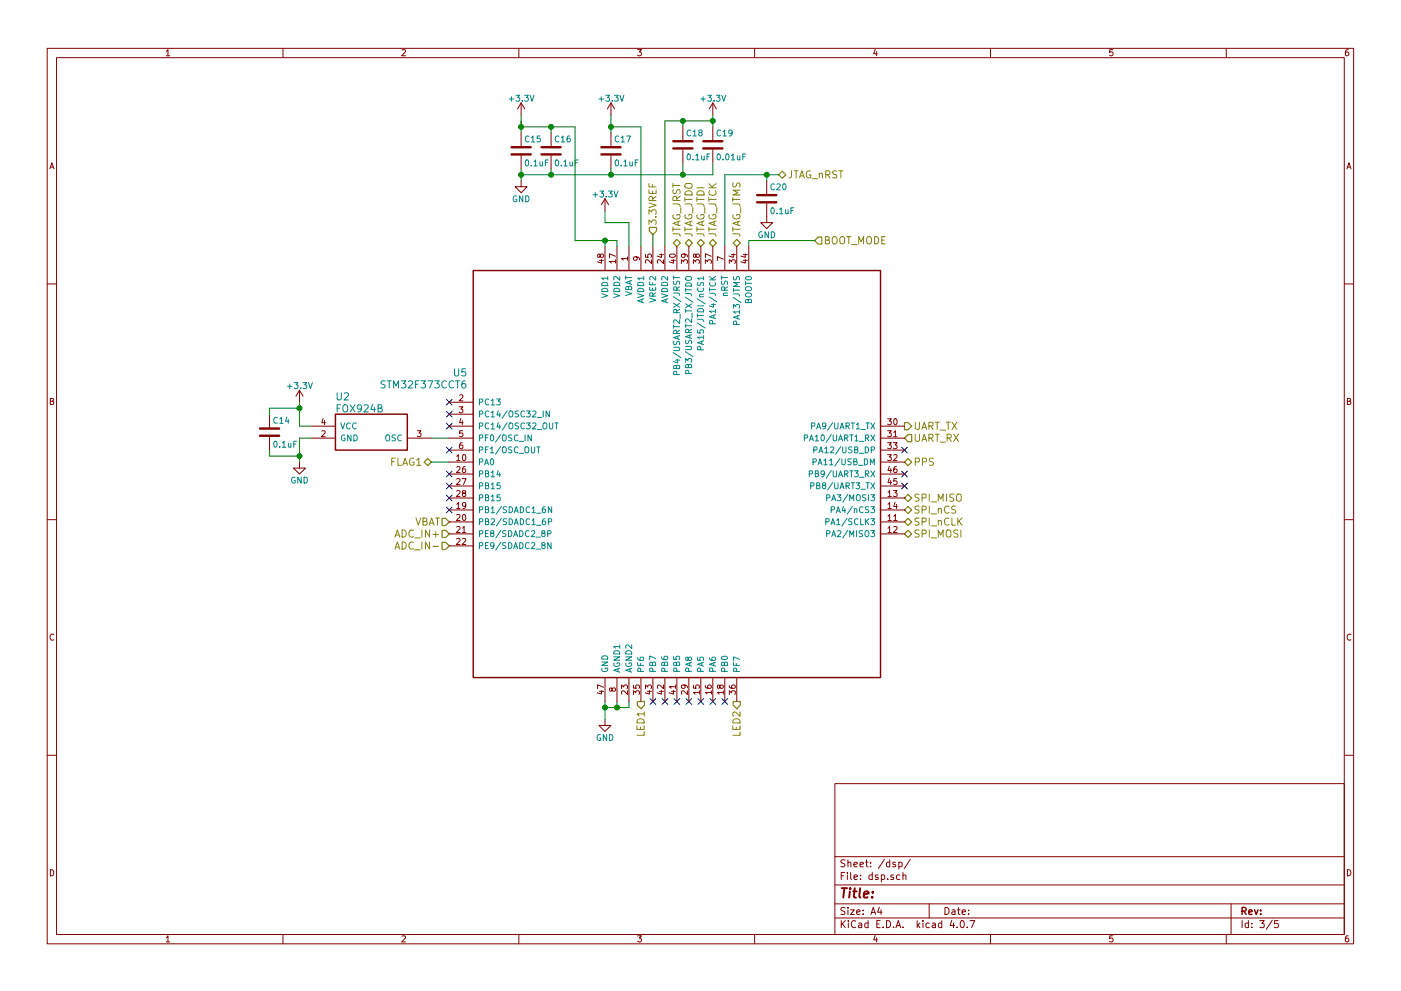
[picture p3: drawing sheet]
EESchema Schematic File Version 2
LIBS:opqbox3
LIBS:device
LIBS:power
LIBS:conn
LIBS:opqbox3-cache
EELAYER 25 0
EELAYER END
$Descr A4 11693 8268
encoding utf-8
Sheet 3 5
Title ""
Date ""
Rev ""
Comp ""
Comment1 ""
Comment2 ""
Comment3 ""
Comment4 ""
$EndDescr
$Comp
L GND #PWR024
U 1 1
P 2500 3850
F 0 "#PWR024" H 2500 3600 50  0001 C CNN
F 1 "GND" H 2500 3700 50  0000 C CNN
F 2 "" H 2500 3850 50  0001 C CNN
F 3 "" H 2500 3850 50  0001 C CNN
	1    2500 3850
	1    0    0    -1  
$EndComp
$Comp
L +3.3V #PWR025
U 1 1
P 2500 3350
F 0 "#PWR025" H 2500 3200 50  0001 C CNN
F 1 "+3.3V" H 2500 3490 50  0000 C CNN
F 2 "" H 2500 3350 50  0001 C CNN
F 3 "" H 2500 3350 50  0001 C CNN
	1    2500 3350
	1    0    0    -1  
$EndComp
$Comp
L C C14
U 1 1
P 2250 3600
F 0 "C14" H 2275 3700 50  0000 L CNN
F 1 "0.1uF" H 2275 3500 50  0000 L CNN
F 2 "Capacitors_SMD:C_0402" H 2288 3450 50  0001 C CNN
F 3 "" H 2250 3600 50  0001 C CNN
	1    2250 3600
	1    0    0    -1  
$EndComp
Text HLabel 5450 1950 1    60   Input ~ 0
3.3VREF
Text HLabel 7550 4150 2    60   BiDi ~ 0
SPI_MISO
Text HLabel 7550 3650 2    60   Input ~ 0
UART_RX
Text HLabel 7550 3850 2    60   BiDi ~ 0
PPS
$Comp
L GND #PWR026
U 1 1
P 5050 6000
F 0 "#PWR026" H 5050 5750 50  0001 C CNN
F 1 "GND" H 5050 5850 50  0000 C CNN
F 2 "" H 5050 6000 50  0001 C CNN
F 3 "" H 5050 6000 50  0001 C CNN
	1    5050 6000
	1    0    0    -1  
$EndComp
Text HLabel 5350 5850 3    60   Output ~ 0
LED1
$Comp
L C C20
U 1 1
P 6400 1650
F 0 "C20" H 6425 1750 50  0000 L CNN
F 1 "0.1uF" H 6425 1550 50  0000 L CNN
F 2 "Capacitors_SMD:C_0402" H 6438 1500 50  0001 C CNN
F 3 "" H 6400 1650 50  0001 C CNN
	1    6400 1650
	1    0    0    -1  
$EndComp
$Comp
L GND #PWR027
U 1 1
P 6400 1800
F 0 "#PWR027" H 6400 1550 50  0001 C CNN
F 1 "GND" H 6400 1650 50  0000 C CNN
F 2 "" H 6400 1800 50  0001 C CNN
F 3 "" H 6400 1800 50  0001 C CNN
	1    6400 1800
	1    0    0    -1  
$EndComp
Text HLabel 6800 2000 2    60   Input ~ 0
BOOT_MODE
$Comp
L C C15
U 1 1
P 4350 1250
F 0 "C15" H 4375 1350 50  0000 L CNN
F 1 "0.1uF" H 4375 1150 50  0000 L CNN
F 2 "Capacitors_SMD:C_0402" H 4388 1100 50  0001 C CNN
F 3 "" H 4350 1250 50  0001 C CNN
	1    4350 1250
	1    0    0    -1  
$EndComp
$Comp
L C C16
U 1 1
P 4600 1250
F 0 "C16" H 4625 1350 50  0000 L CNN
F 1 "0.1uF" H 4625 1150 50  0000 L CNN
F 2 "Capacitors_SMD:C_0402" H 4638 1100 50  0001 C CNN
F 3 "" H 4600 1250 50  0001 C CNN
	1    4600 1250
	1    0    0    -1  
$EndComp
$Comp
L GND #PWR028
U 1 1
P 4350 1500
F 0 "#PWR028" H 4350 1250 50  0001 C CNN
F 1 "GND" H 4350 1350 50  0000 C CNN
F 2 "" H 4350 1500 50  0001 C CNN
F 3 "" H 4350 1500 50  0001 C CNN
	1    4350 1500
	1    0    0    -1  
$EndComp
$Comp
L +3.3V #PWR029
U 1 1
P 4350 950
F 0 "#PWR029" H 4350 800 50  0001 C CNN
F 1 "+3.3V" H 4350 1090 50  0000 C CNN
F 2 "" H 4350 950 50  0001 C CNN
F 3 "" H 4350 950 50  0001 C CNN
	1    4350 950 
	1    0    0    -1  
$EndComp
$Comp
L C C17
U 1 1
P 5100 1250
F 0 "C17" H 5125 1350 50  0000 L CNN
F 1 "0.1uF" H 5125 1150 50  0000 L CNN
F 2 "Capacitors_SMD:C_0402" H 5138 1100 50  0001 C CNN
F 3 "" H 5100 1250 50  0001 C CNN
	1    5100 1250
	1    0    0    -1  
$EndComp
$Comp
L C C18
U 1 1
P 5700 1200
F 0 "C18" H 5725 1300 50  0000 L CNN
F 1 "0.1uF" H 5725 1100 50  0000 L CNN
F 2 "Capacitors_SMD:C_0402" H 5738 1050 50  0001 C CNN
F 3 "" H 5700 1200 50  0001 C CNN
	1    5700 1200
	1    0    0    -1  
$EndComp
$Comp
L C C19
U 1 1
P 5950 1200
F 0 "C19" H 5975 1300 50  0000 L CNN
F 1 "0.01uF" H 5975 1100 50  0000 L CNN
F 2 "Capacitors_SMD:C_0402" H 5988 1050 50  0001 C CNN
F 3 "" H 5950 1200 50  0001 C CNN
	1    5950 1200
	1    0    0    -1  
$EndComp
$Comp
L +3.3V #PWR030
U 1 1
P 5100 950
F 0 "#PWR030" H 5100 800 50  0001 C CNN
F 1 "+3.3V" H 5100 1090 50  0000 C CNN
F 2 "" H 5100 950 50  0001 C CNN
F 3 "" H 5100 950 50  0001 C CNN
	1    5100 950 
	1    0    0    -1  
$EndComp
$Comp
L +3.3V #PWR031
U 1 1
P 5950 950
F 0 "#PWR031" H 5950 800 50  0001 C CNN
F 1 "+3.3V" H 5950 1090 50  0000 C CNN
F 2 "" H 5950 950 50  0001 C CNN
F 3 "" H 5950 950 50  0001 C CNN
	1    5950 950 
	1    0    0    -1  
$EndComp
Text HLabel 3750 4350 0    60   Input ~ 0
VBAT
Text HLabel 3600 3850 0    60   BiDi ~ 0
FLAG1
Text HLabel 3750 4450 0    60   Input ~ 0
ADC_IN+
NoConn ~ 7550 3750
NoConn ~ 7550 3950
NoConn ~ 7550 4050
NoConn ~ 5450 5850
NoConn ~ 5550 5850
NoConn ~ 5650 5850
NoConn ~ 5750 5850
NoConn ~ 5850 5850
NoConn ~ 5950 5850
NoConn ~ 6050 5850
NoConn ~ 3750 4250
NoConn ~ 3750 4150
NoConn ~ 3750 3950
NoConn ~ 3750 4050
NoConn ~ 3750 3750
NoConn ~ 3750 3550
NoConn ~ 3750 3450
NoConn ~ 3750 3350
Text HLabel 7550 4250 2    60   BiDi ~ 0
SPI_nCS
Text HLabel 7550 4350 2    60   BiDi ~ 0
SPI_nCLK
Text HLabel 7550 4450 2    60   BiDi ~ 0
SPI_MOSI
Text HLabel 7550 3550 2    60   Output ~ 0
UART_TX
Text HLabel 3750 4550 0    60   Input ~ 0
ADC_IN-
Text HLabel 6150 5850 3    60   Output ~ 0
LED2
Text HLabel 5750 2050 1    60   BiDi ~ 0
JTAG_JTDO
Text HLabel 5650 2050 1    60   BiDi ~ 0
JTAG_JRST
Text HLabel 5850 2050 1    60   BiDi ~ 0
JTAG_JTDI
Text HLabel 5950 2050 1    60   BiDi ~ 0
JTAG_JTCK
Text HLabel 6500 1450 2    60   BiDi ~ 0
JTAG_nRST
Text HLabel 6150 2050 1    60   BiDi ~ 0
JTAG_JTMS
$Comp
L FOX924B U2
U 1 1
P 2600 3550
F 0 "U2" H 2800 3800 60  0000 L CNN
F 1 "FOX924B" H 2800 3700 60  0000 L CNN
F 2 "Oscillators:Oscillator_SMD_TXC_7C-4pin_5.0x3.2mm_HandSoldering" H 2600 3550 60  0001 C CNN
F 3 "" H 2600 3550 60  0001 C CNN
	1    2600 3550
	1    0    0    -1  
$EndComp
Connection ~ 6400 1450
Wire Wire Line
	6050 1450 6050 2050
Wire Wire Line
	6050 1450 6500 1450
Connection ~ 5050 5900
Connection ~ 5150 5900
Wire Wire Line
	5150 5850 5150 5900
Wire Wire Line
	5050 1850 5250 1850
Wire Wire Line
	5100 950  5100 1100
Connection ~ 5700 1450
Connection ~ 5100 1450
Connection ~ 4600 1450
Wire Wire Line
	5100 1400 5100 1450
Connection ~ 5100 1050
Wire Wire Line
	5350 1050 5100 1050
Connection ~ 5700 1000
Wire Wire Line
	5700 1000 5700 1050
Wire Wire Line
	5550 1000 5950 1000
Wire Wire Line
	5700 1450 5700 1350
Wire Wire Line
	3600 3850 3750 3850
Wire Wire Line
	5250 1850 5250 2050
Wire Wire Line
	4800 2000 5150 2000
Wire Wire Line
	4800 1050 4800 2000
Wire Wire Line
	4350 1450 5950 1450
Wire Wire Line
	4350 1050 4800 1050
Wire Wire Line
	5550 1000 5550 2050
Wire Wire Line
	5350 1050 5350 2050
Wire Wire Line
	5050 2050 5050 2000
Connection ~ 4600 1050
Wire Wire Line
	4600 1050 4600 1100
Wire Wire Line
	4600 1450 4600 1400
Wire Wire Line
	5150 2000 5150 2050
Connection ~ 5050 2000
Wire Wire Line
	5250 5900 5250 5850
Wire Wire Line
	5050 5900 5250 5900
Wire Wire Line
	5050 5850 5050 6000
Wire Wire Line
	5450 2050 5450 1950
Wire Wire Line
	3600 3650 3750 3650
Connection ~ 2500 3400
Wire Wire Line
	2250 3400 2500 3400
Wire Wire Line
	2250 3450 2250 3400
Connection ~ 2500 3800
Wire Wire Line
	2250 3800 2500 3800
Wire Wire Line
	2250 3750 2250 3800
Wire Wire Line
	2500 3550 2600 3550
Wire Wire Line
	2500 3350 2500 3550
Wire Wire Line
	2500 3650 2600 3650
Wire Wire Line
	2500 3650 2500 3850
Wire Wire Line
	6400 1500 6400 1450
Wire Wire Line
	6250 2050 6250 2000
Wire Wire Line
	5950 950  5950 1050
Connection ~ 5950 1000
Wire Wire Line
	5950 1450 5950 1350
Wire Wire Line
	4350 1500 4350 1400
Connection ~ 4350 1450
Wire Wire Line
	4350 950  4350 1100
Wire Wire Line
	4350 1050 4350 1000
Connection ~ 4350 1050
Wire Wire Line
	5050 1750 5050 1850
$Comp
L +3.3V #PWR032
U 1 1
P 5050 1750
F 0 "#PWR032" H 5050 1600 50  0001 C CNN
F 1 "+3.3V" H 5050 1890 50  0000 C CNN
F 2 "" H 5050 1750 50  0001 C CNN
F 3 "" H 5050 1750 50  0001 C CNN
	1    5050 1750
	1    0    0    -1  
$EndComp
$Comp
L STM32F373CCT6 U5
U 1 1
P 3750 3350
F 0 "U5" H 3900 3600 60  0000 R CNN
F 1 "STM32F373CCT6" H 3900 3500 60  0000 R CNN
F 2 "Housings_QFP:LQFP-48_7x7mm_Pitch0.5mm" H 3900 3400 60  0001 R CNN
F 3 "" H 3750 3350 60  0001 C CNN
	1    3750 3350
	1    0    0    -1  
$EndComp
Wire Wire Line
	6250 2000 6800 2000
$EndSCHEMATC
